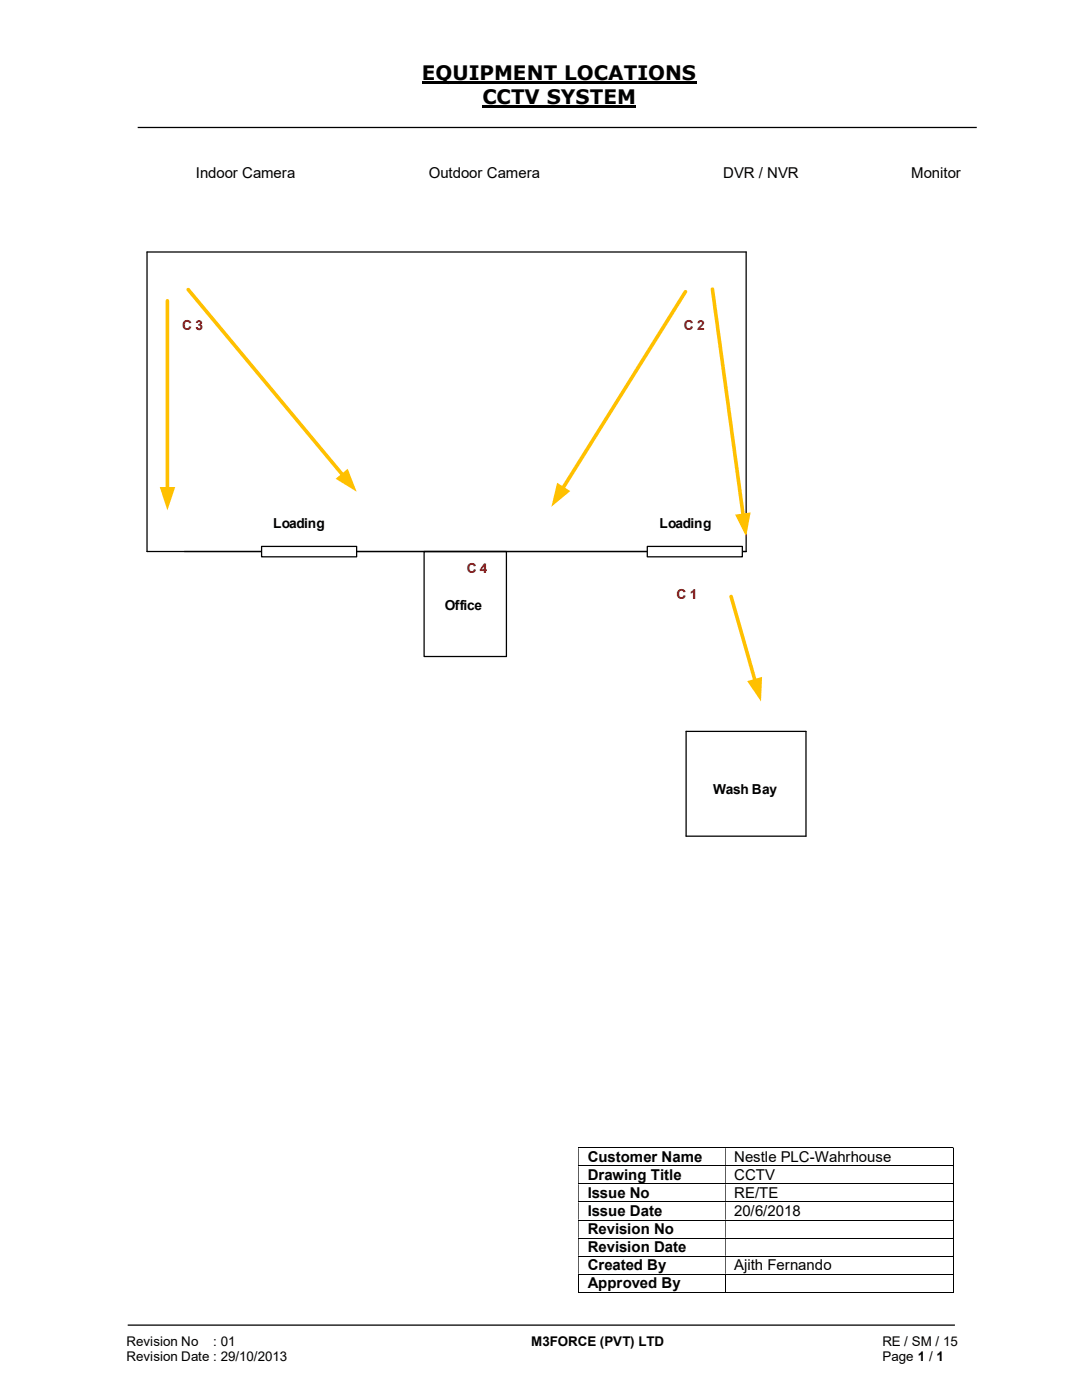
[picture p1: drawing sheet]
<svg xmlns="http://www.w3.org/2000/svg" width="216mm" height="279mm" viewBox="0 0 216 279" stroke-linecap="round" stroke-linejoin="round" font-family="sans-serif">
<path d="M84.2 16.4h54.8M96.3 21.3h30.7" fill="none" stroke="#000" stroke-width=".42"/>
<path d="M27.5 25.4h167.4M25.5 264.5h165" fill="none" stroke="#000" stroke-width=".25"/>
<g fill="none" stroke="#000" stroke-width=".2">
<path d="M115.4 229.1h74.7M115.4 232.7h74.7M115.4 236.3h74.7M115.4 239.9h74.7M190.2 229.2v3.4M190.2 232.7v3.5M190.2 236.3v3.5M190.2 239.9v3.5M115.4 243.5h74.7M115.4 247.1h74.7M115.4 250.7h74.7M115.4 254.3h74.7"/>
<path d="M115.4 257.9h29.3M115.5 254.4v3.6M144.8 254.4v3.6M144.8 257.9h45.3M190.2 243.6v3.4M190.2 247.1v3.5M190.2 250.8v3.4M190.2 254.4v3.6"/>
</g>
<g fill="#000">
<path d="M190.1 229h.2v.2h-.2zM115.4 229.2h.1v3.4h-.1zM144.7 229.2h.1v3.4h-.1z" fill-rule="evenodd"/>
<path d="M190.1 232.6h.2v.1h-.2zM115.4 232.7h.1v3.5h-.1zM144.7 232.7h.1v3.5h-.1z" fill-rule="evenodd"/>
<path d="M190.1 236.2h.2v.1h-.2zM115.4 236.3h.1v3.5h-.1zM144.7 236.3h.1v3.5h-.1z" fill-rule="evenodd"/>
<path d="M190.1 239.8h.2v.1h-.2zM115.4 239.9h.1v3.5h-.1zM144.7 239.9h.1v3.5h-.1z" fill-rule="evenodd"/>
<path d="M190.1 243.4h.2v.2h-.2zM115.4 243.6h.1v3.4h-.1zM144.7 243.6h.1v3.4h-.1z" fill-rule="evenodd"/>
<path d="M190.1 247h.2v.1h-.2zM115.4 247.1h.1v3.5h-.1zM144.7 247.1h.1v3.5h-.1z" fill-rule="evenodd"/>
<path d="M190.1 250.6h.2v.2h-.2zM115.4 250.8h.1v3.4h-.1zM144.7 250.8h.1v3.4h-.1z" fill-rule="evenodd"/>
</g>
<path d="M190.1 254.2h.2v.2h-.2zM190.1 257.9h.2v.1h-.2z" fill="#000"/>
<path d="M84.6 110.1h16.4v20.9h-16.4z" fill="#fff"/>
<path d="M84.6 110.1h16.4v20.9h-16.4z" fill="none" stroke="#000" stroke-width=".25"/>
<path d="M145.9 119l4.8 16.8" fill="none" stroke="#ffc000" stroke-width=".72"/>
<path d="M149.1 135.9l3-.8-.3 4.9z" fill="#ffc000"/>
<path d="M29.3 50.3h119.6v59.8h-119.6zM136.9 146h23.9v20.9h-23.9z" fill="none" stroke="#000" stroke-width=".25"/>
<path d="M52.2 109.1h19v2h-19z" fill="#fff"/>
<path d="M52.2 109.1h19v2h-19z" fill="none" stroke="#000" stroke-width=".25"/>
<path d="M129.2 109.1h18.9v2h-18.9z" fill="#fff"/>
<path d="M129.2 109.1h18.9v2h-18.9z" fill="none" stroke="#000" stroke-width=".25"/>
<path d="M37.5 57.8l30.9 37" fill="none" stroke="#ffc000" stroke-width=".72"/>
<path d="M67 95.5l2.4-1.9 1.8 4.5z" fill="#ffc000"/>
<path d="M33.4 60v37.6" fill="none" stroke="#ffc000" stroke-width=".72"/>
<path d="M31.9 97.2h3.1l-1.6 4.7z" fill="#ffc000"/>
<path d="M136.8 58.2l-24.5 39.3" fill="none" stroke="#ffc000" stroke-width=".72"/>
<path d="M111.2 96.4l2.6 1.6-3.8 3.1z" fill="#ffc000"/>
<path d="M142.2 57.7l6.1 45.2" fill="none" stroke="#ffc000" stroke-width=".72"/>
<path d="M146.7 102.7l3.1-.4-.9 4.8z" fill="#ffc000"/>
<g font-size="4">
<text x="84.2" y="16">EQUIPMENT LOCATIONS</text>
<text x="96.3" y="20.8">CCTV SYSTEM</text>
</g>
<g font-size="3">
<text x="39.1" y="35.5">Indoor Camera</text>
<text x="85.6" y="35.5">Outdoor Camera</text>
<text x="144.3" y="35.5">DVR / NVR</text>
<text x="181.8" y="35.5">Monitor</text>
<text x="117.3" y="231.9">Customer Name</text>
<text x="146.5" y="231.9">Nestle PLC-Wahrhouse</text>
<text x="117.3" y="235.5">Drawing Title</text>
<text x="117.3" y="239.1">Issue No</text>
<text x="146.5" y="235.5">CCTV</text>
<text x="146.5" y="239.1">RE/TE</text>
<text x="117.3" y="242.7">Issue Date</text>
<text x="146.5" y="242.7">20/6/2018</text>
<text x="117.3" y="246.3">Revision No</text>
<text x="117.3" y="249.9">Revision Date</text>
<text x="117.3" y="253.5">Created By</text>
<text x="117.3" y="257.1">Approved By</text>
<text x="146.5" y="253.5">Ajith Fernando</text>
</g>
<g font-size="2.7" fill="#c00000">
<text x="36.3" y="65.8">C 3</text>
<text x="136.4" y="65.8">C 2</text>
<text x="93.1" y="114.3">C 4</text>
<text x="135" y="119.6">C 1</text>
</g>
<g font-size="2.7">
<text x="54.5" y="105.4">Loading</text>
<text x="131.6" y="105.4">Loading</text>
<text x="88.7" y="121.8">Office</text>
<text x="142.3" y="158.5">Wash Bay</text>
<text x="25.2" y="268.7">Revision No</text>
<text x="42.6" y="268.7">: 01</text>
<text x="106" y="268.7">M3FORCE (PVT) LTD</text>
<text x="176.1" y="268.7">RE / SM / 15</text>
<text x="25.2" y="271.7">Revision Date : 29/10/2013</text>
<text x="176.1" y="271.7">Page 1 / 1</text>
</g>
</svg>
